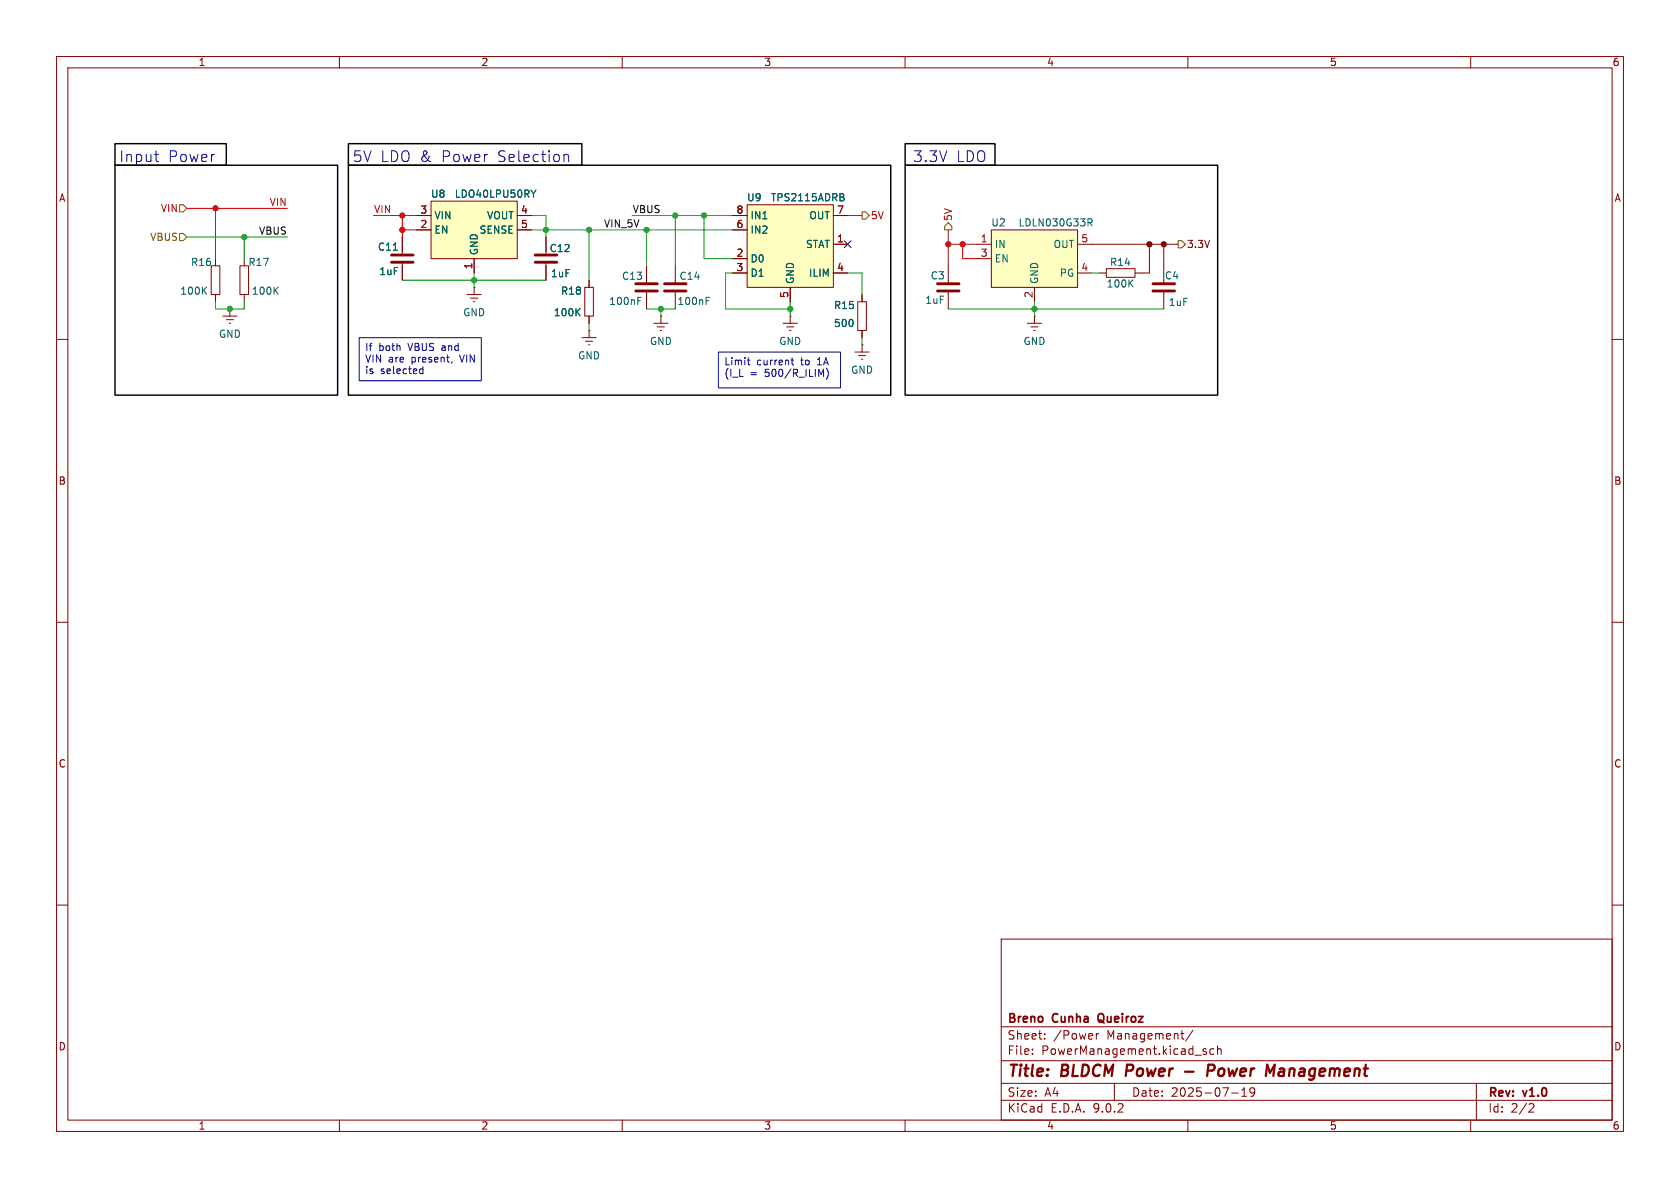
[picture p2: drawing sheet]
<svg xmlns="http://www.w3.org/2000/svg" width="297mm" height="210mm" viewBox="0 0 297 210" stroke-linecap="round" stroke-linejoin="round" font-family="sans-serif">
<g fill="none" stroke="#840000" stroke-width=".18">
<path d="M10 10h277v190h-277zM12 12h273v186h-273zM60 10v2M110 10v2M160 10v2M210 10v2M260 10v2M103.4 50.8h1.5v5.1h-1.5zM104.1 49.5v1.3M104.1 55.9v1.3M10 60h2M285 60h2"/>
<path d="M10 110h2M285 110h2M10 160h2M177 166h108v32h-108zM285 160h2M60 198v2M110 198v2M160 198v2M177 194.5h108M177 191.5h108M177 187.5h108M177 181.5h108"/>
<path d="M182.5 186.3v.1M182.5 185.5v.1M184.7 183.6v.1M184.7 182.8v.1M193.8 182.7v1M194.2 182.7l-.2 .1-.2 .2M197 191.5v3M208.7 182.7h.6M209.2 183.7h.1M210 198v2M210.9 182.1l-1.3 2M213.2 185.5l-.3-.1-.2 .2v.2l.5 .2v.3h-.5"/>
<path d="M214.6 185.5l-.4-.1-.3 .3v.4l.1 .2h.6M215.2 185.5l.3-.1 .3 .1 .1 .9M215.2 184.9v1.5M217.7 193.2h1.2M219.5 193.8h.9M219.5 192.7l.5-.4v1.5M221.8 192.9l-.3 .3h-.3l-.2-.3 .1-.5 .4-.1 .2 .1a.99 .99 0 0 1-.3 1.4h-.3M260 198v2M261 191.5v6.5M270.5 195.1l.5 .1 .2 .3-1 1.1h1"/>
</g>
<path d="M209.5 189.4h1.5M213.5 189.3h.8a.55 .55 0 0 0 .4-.5 .55 .55 0 0 0-.3-.6h-.8l-.2 2M226.3 189.4a.4 .4 0 0 0-.3 .4 .4 .4 0 0 0 .3 .4h.4M226.4 188.9l-.2 .1" fill="none" stroke="#840000" stroke-width=".4"/>
<path d="M194.3 179.3a1.07 1.07 0 0 0 0 1.3" fill="none" stroke="#840000" stroke-width=".3"/>
<path d="M102 55.1l.6 .7M102.6 54.6l-.8 .7" fill="none" stroke="#006464" stroke-width=".18"/>
<path d="M175.3 40.6h15.2v10.2h-15.2z" fill="#ffffc2"/>
<path d="M175.3 40.6h15.2v10.2h-15.2z" fill="none" stroke="#800000" stroke-width=".18"/>
<g fill="none" stroke="#840000" stroke-width=".18">
<path d="M37.3 47h1.6v5.1h-1.6zM38.1 45.7v1.3M38.1 52.1v1.2M39.4 55.9h2.5M40 56.5h1.3M40.5 57.2h.3M40.6 54.6h.1M40.6 54.6v1.3M42.4 47h1.5v5.1h-1.5zM43.2 45.7v1.3M43.2 52.1v1.2M71.1 41.9v3.2"/>
<path d="M71.1 46.4v3.1M82.5 52.1h2.6M83.2 52.7h1.3M83.7 53.3h.2M83.8 50.8h.1M83.8 50.8v1.3M167.6 47v3.2M167.6 51.4v3.2M172.7 43.2h2.6M172.7 45.7h2.6M181.6 57.2h2.5M182.2 57.8h1.3"/>
<path d="M182.8 58.4h.2M182.9 55.9h.1M182.9 50.8v2.5M182.9 55.9v1.3M190.5 43.2h2.5M190.5 48.3h2.5M194.3 48.3h1.3M195.6 47.5h5.1v1.5h-5.1zM200.7 48.3h1.2M205.7 47v2.5M205.7 51.4v3.2"/>
</g>
<path d="M192.3 38.7h.5l.3 .2-.2 .4h-.6M192.6 39.3l.5 .6M36 51.3l.5 .7M36.5 50.7l-.7 .8M48.6 51.3l.6 .7M49.2 50.7l-.7 .8M69.5 44.2h.8M199.8 50l.5 .7M200.3 49.5l-.7 .7" fill="none" stroke="#006464" stroke-width=".18"/>
<path d="M69.2 46.4h3.8M69.2 45.1h3.8M165.7 51.4h3.8M165.7 50.2h3.8M203.8 51.4h3.8M203.8 50.2h3.8" fill="none" stroke="#840000" stroke-width=".51"/>
<path d="M76.2 35.6h15.2v10.1h-15.2z" fill="#ffffc2"/>
<path d="M76.2 35.6h15.2v10.1h-15.2z" fill="none" stroke="#800000" stroke-width=".18"/>
<path d="M73.7 38.1h2.5M91.4 38.1h2.6M73.7 40.6h2.5M83.8 45.7v2.6M91.4 40.6h2.6M96.5 41.9v3.2M96.5 46.4v3.1" fill="none" stroke="#840000" stroke-width=".18"/>
<path d="M94.7 33.6l-.4 .7" fill="none" stroke="#006464" stroke-width=".18"/>
<path d="M94.6 46.4h3.8M94.6 45.1h3.8" fill="none" stroke="#840000" stroke-width=".51"/>
<path d="M132.1 36.2h15.2v14.6h-15.2z" fill="#ffffc2"/>
<g fill="none" stroke="#840000" stroke-width=".18">
<path d="M73.7 38.1h2.5M91.4 38.1h2.6M129.5 38.1h2.6M132.1 36.2h15.2v14.6h-15.2zM147.3 38.1h2.6M71.1 41.9v2.6M71.1 47v2.5M73.7 40.6h2.5M83.8 45.7v2.6M91.4 40.6h2.6M96.5 41.9v2.6M96.5 47v2.5"/>
<path d="M102.9 59.7h2.5M104.1 58.4h.1M104.1 49.5v1.3M104.1 55.9v1.3M104.1 58.4v1.3M114.3 47v3.2M114.3 51.4v3.2M115.6 57.2h2.5M116.2 57.8h1.3M116.7 58.4h.3M116.8 55.9h.1M116.8 55.9v1.3"/>
<path d="M119.4 47v3.2M119.4 51.4v3.2M129.5 40.6h2.6M129.5 45.7h2.6M129.5 48.3h2.6M138.4 57.2h2.6M139.1 57.8h1.2M139.6 58.4h.2M139.7 55.9h.1M139.7 50.8v2.5M139.7 55.9v1.3M147.3 48.3h2.6"/>
<path d="M147.3 43.2h2.6M151.6 53.3h1.6v5.1h-1.6zM152.4 52.1v1.2M152.4 58.4v1.3M193 43.2h15.3M203.2 43.2v5.1h-1.3M205.7 43.2v3.8M103.5 60.3h1.3M104 61h.3M151.1 62.2h2.6M151.8 62.9h1.2M152.3 63.5h.2"/>
<path d="M152.4 61h.1M152.4 61v1.2"/>
</g>
<path d="M94.7 33.6l-.4 .7M148.9 34.2l.3 .3-.3 .3 .3 .3v.3l-.2 .1M69.5 44.2h.8M102 55.1l.6 .7M102.6 54.6l-.8 .7M112.8 53.2h.4M112.8 52.6h.6M124.8 53.2h.5M124.8 52.6h.6" fill="none" stroke="#006464" stroke-width=".18"/>
<path d="M112.4 50.2h3.8M112.4 51.4h3.8M117.5 50.2h3.8M117.5 51.4h3.8" fill="none" stroke="#840000" stroke-width=".51"/>
<path d="M31.7 36.2h.7l.6 .6-.6 .7h-.7zM152.4 37.5h.6l.7 .6-.7 .6h-.6zM167.6 39.4l.7 .6v.6h-1.3v-.6zM31.7 41.3h.7l.6 .6-.6 .6h-.7zM208.3 42.5h.6l.6 .7-.6 .6h-.6z" fill="none" stroke="#725600" stroke-width=".18"/>
<g fill="none" stroke="#009600" stroke-width=".18">
<path d="M94 38.1h2.5v3.8M111.8 38.1h17.7M119.4 38.1v8.9M124.5 38.1v7.6h5M33 41.9h17.8M38.1 53.3v1.3h5.1v-1.3M43.2 41.9v3.8M71.1 49.5h25.4M83.8 48.3v2.5M94 40.6h35.5M104.1 40.6v8.9M104.1 57.2v1.2"/>
<path d="M114.3 54.6h5.1M114.3 40.6v6.4M116.8 54.6v1.3M129.5 48.3h-1.2v6.3h11.4M139.7 53.3v2.6M149.9 48.3h2.5v3.8M152.4 59.7v1.3M167.6 54.6h38.1M182.9 53.3v2.6M193 48.3h1.3"/>
</g>
<path d="M33 36.8h17.8M38.1 36.8v8.9M66 38.1h7.7M71.1 38.1v3.8M71.1 40.6h2.6" fill="none" stroke="#f00" stroke-width=".18"/>
<path d="M149.9 38.1h2.5M167.6 40.6v6.4M167.6 43.2h5.1M170.2 43.2v2.5h2.5" fill="none" stroke="#c20000" stroke-width=".18"/>
<path d="M149.3 42.6l1.2 1.2M150.5 42.6l-1.2 1.2" fill="none" stroke="#000084" stroke-width=".18"/>
<g fill="none" stroke="#0000c2" stroke-width=".18">
<path d="M27.3 27.3h.7M27.7 28.5l.3 .1M99.7 27.5a.47 .47 0 0 1 .8 .1v1M99.7 27.3v1.3M63.5 59.7h21.6v7.6h-21.6zM74.3 66h.5M74.8 64.8v1.3M79.9 63.9l-.1 .3M127 62.2h21.6v6.4h-21.6zM132.1 63.7h.5M132.3 63.2v1.1l.3 .2M139.8 63.7h.5"/>
<path d="M140 63.2v1.1l.3 .2M145.2 66.2l.4-.9v1.2M146.3 65.5a1.48 1.48 0 0 1-.2 1.5"/>
</g>
<path d="M20.3 25.4h19.7v3.8h-19.7zM20.3 29.2h39.4v40.7h-39.4zM61.6 29.2h95.9v40.7h-95.9zM61.6 25.4h41.3v3.8h-41.3zM160 25.4h15.9v3.8h-15.9zM160 29.2h55.3v40.7h-55.3z" fill="none" stroke="#000" stroke-width=".25"/>
<g fill="#009600" stroke="#009600" stroke-width=".18">
<circle cx="104.1" cy="40.6" r=".46"/>
<circle cx="114.3" cy="40.6" r=".46"/>
<circle cx="124.5" cy="38.1" r=".46"/>
<circle cx="119.4" cy="38.1" r=".46"/>
<circle cx="139.7" cy="54.6" r=".46"/>
<circle cx="116.8" cy="54.6" r=".46"/>
<circle cx="43.2" cy="41.9" r=".46"/>
<circle cx="40.6" cy="54.6" r=".46"/>
<circle cx="182.9" cy="54.6" r=".46"/>
<circle cx="96.5" cy="40.6" r=".46"/>
<circle cx="83.8" cy="49.5" r=".46"/>
</g>
<g fill="#f00" stroke="#f00" stroke-width=".18">
<circle cx="38.1" cy="36.8" r=".46"/>
<circle cx="71.1" cy="38.1" r=".46"/>
<circle cx="71.1" cy="40.6" r=".46"/>
</g>
<g fill="#c20000" stroke="#c20000" stroke-width=".18">
<circle cx="170.2" cy="43.2" r=".46"/>
<circle cx="167.6" cy="43.2" r=".46"/>
</g>
<g fill="#840000" stroke="#840000" stroke-width=".18">
<circle cx="205.7" cy="43.2" r=".46"/>
<circle cx="203.2" cy="43.2" r=".46"/>
</g>
<g font-size="2.8" fill="#840000">
<text x="178" y="190.9">Title:</text>
<text x="187.7" y="190.9">BLDCM Power</text>
<text x="215.9" y="190.9">Power</text>
<text x="227" y="190.9">Management</text>
</g>
<g font-size="2.7" fill="#0000c2">
<text x="21" y="28.9">Input</text>
<text x="29.6" y="28.9">Power</text>
<text x="62.2" y="28.9">5V LDO &amp;</text>
<text x="78.1" y="28.9">Power</text>
<text x="88" y="28.9">Selection</text>
<text x="161.3" y="28.9">3.3V</text>
<text x="169" y="28.9">LDO</text>
</g>
<g font-size="2.1" fill="#840000">
<text x="178" y="184">Sheet:</text>
<text x="178" y="181.2">Breno</text>
<text x="186.2" y="181.2">Cunha</text>
<text x="186.2" y="184">/Power</text>
<text x="194.8" y="181.2">Queiroz</text>
<text x="195.7" y="184">Management/</text>
<text x="178" y="186.7">File:</text>
<text x="184.1" y="186.7">PowerManagement.kicad_sch</text>
<text x="178" y="196.9">KiCad</text>
<text x="178" y="194.1">Size:</text>
<text x="184.7" y="194.1">A4</text>
<text x="185.7" y="196.9">E.D.A.</text>
<text x="193.3" y="196.9">9.0.2</text>
<text x="200" y="194.1">Date:</text>
<text x="207" y="194.1">2025-07-19</text>
<text x="263" y="194.3">Rev:</text>
<text x="263" y="196.9">Id:</text>
<text x="267.1" y="196.9">2/2</text>
<text x="269.4" y="194.3">v1.0</text>
</g>
<g font-size="1.8" fill="#840000">
<text x="35" y="11.9">1</text>
<text x="85" y="11.9">2</text>
<text x="135" y="11.9">3</text>
<text x="185" y="11.9">4</text>
<text x="235" y="11.9">5</text>
<text x="285" y="11.9">6</text>
<text x="10.3" y="35.9">A</text>
<text x="285.3" y="35.9">A</text>
<text x="209.7" y="44">3.3V</text>
<text x="10.3" y="85.9">B</text>
<text x="285.3" y="85.9">B</text>
<text x="10.3" y="135.9">C</text>
<text x="285.3" y="135.9">C</text>
<text x="10.3" y="185.9">D</text>
<text x="285.3" y="185.9">D</text>
<text x="35" y="199.9">1</text>
<text x="85" y="199.9">2</text>
<text x="135" y="199.9">3</text>
<text x="185" y="199.9">4</text>
<text x="235" y="199.9">5</text>
<text x="285" y="199.9">6</text>
</g>
<g font-size="1.8" fill="#006464">
<text x="76.1" y="35.2">U8</text>
<text x="80.3" y="35.2">LDO40LPU50RY</text>
<text x="132" y="35.8">U9</text>
<text x="136.2" y="35.8">TPS2115ADRB</text>
<text x="76.7" y="39">VIN</text>
<text x="76.7" y="41.5">EN</text>
<text x="84.7" y="41.5">SENSE</text>
<text x="86" y="39">VOUT</text>
<text x="132.6" y="39">IN1</text>
<text x="132.6" y="41.5">IN2</text>
<text x="143" y="39">OUT</text>
<text x="175.2" y="40.2">U2</text>
<text x="180" y="40.2">LDLN030G33R</text>
<text x="33.7" y="47.2">R16</text>
<text x="43.8" y="47.2">R17</text>
<text x="66.7" y="44.5">C11</text>
<text x="84.7" y="45.2" transform="rotate(-90 84.7 45.2)">GND</text>
<text x="97.1" y="44.8">C12</text>
<text x="132.6" y="46.6">D0</text>
<text x="142.4" y="44">STAT</text>
<text x="175.8" y="44">IN</text>
<text x="175.8" y="46.6">EN</text>
<text x="186.2" y="44">OUT</text>
<text x="196.1" y="47.2">R14</text>
<text x="31.8" y="52.3">100K</text>
<text x="44.4" y="52.3">100K</text>
<text x="67" y="48.8">1uF</text>
<text x="97.3" y="49.2">1uF</text>
<text x="99.1" y="52.3">R18</text>
<text x="109.9" y="49.7">C13</text>
<text x="120" y="49.7">C14</text>
<text x="132.6" y="49.1">D1</text>
<text x="140.6" y="50.3" transform="rotate(-90 140.6 50.3)">GND</text>
<text x="142.9" y="49.1">ILIM</text>
<text x="163.5" y="53.9">1uF</text>
<text x="164.4" y="49.6">C3</text>
<text x="183.7" y="50.3" transform="rotate(-90 183.7 50.3)">GND</text>
<text x="187.2" y="49.1">PG</text>
<text x="195.5" y="51">100K</text>
<text x="205.8" y="49.6">C4</text>
<text x="38.6" y="59.9">GND</text>
<text x="81.8" y="56.1">GND</text>
<text x="97.8" y="56.1">100K</text>
<text x="107.6" y="54.1">100nF</text>
<text x="119.7" y="54.1">100nF</text>
<text x="147.3" y="58">500</text>
<text x="147.3" y="54.8">R15</text>
<text x="206.5" y="54.3">1uF</text>
<text x="102.1" y="63.7">GND</text>
<text x="114.8" y="61.2">GND</text>
<text x="137.7" y="61.2">GND</text>
<text x="180.8" y="61.2">GND</text>
<text x="150.4" y="66.3">GND</text>
</g>
<g font-size="1.8" fill="#f00">
<text x="28.3" y="37.7">VIN</text>
<text x="47.6" y="36.5">VIN</text>
<text x="66" y="37.8">VIN</text>
</g>
<g font-size="1.8" fill="#0f0f0f">
<text x="45.7" y="41.6">VBUS</text>
<text x="106.7" y="40.3">VIN_5V</text>
<text x="111.8" y="37.8">VBUS</text>
</g>
<g font-size="1.8" fill="#a90000">
<text x="74.2" y="37.8">3</text>
<text x="74.2" y="40.4">2</text>
<text x="92" y="37.8">4</text>
<text x="92" y="40.4">5</text>
<text x="130.1" y="37.8">8</text>
<text x="130.1" y="40.4">6</text>
<text x="147.9" y="37.8">7</text>
<text x="83.6" y="47.7" transform="rotate(-90 83.6 47.7)">1</text>
<text x="130.1" y="45.5">2</text>
<text x="147.9" y="42.9">1</text>
<text x="173.3" y="42.9">1</text>
<text x="173.3" y="45.5">3</text>
<text x="191.1" y="42.9">5</text>
<text x="130.1" y="48">3</text>
<text x="139.4" y="52.8" transform="rotate(-90 139.4 52.8)">5</text>
<text x="147.9" y="48">4</text>
<text x="182.6" y="52.8" transform="rotate(-90 182.6 52.8)">2</text>
<text x="191.1" y="48">4</text>
</g>
<g font-size="1.8" fill="#c20000">
<text x="153.9" y="39">5V</text>
<text x="168.5" y="39.2" transform="rotate(-90 168.5 39.2)">5V</text>
</g>
<text font-size="1.8" fill="#725600" x="26.5" y="42.8">VBUS</text>
<g font-size="1.8" fill="#0000c2">
<text x="64.5" y="62.4">If</text>
<text x="64.5" y="64.4">VIN</text>
<text x="67" y="62.4">both</text>
<text x="68.6" y="64.4">are</text>
<text x="72.3" y="62.4">VBUS</text>
<text x="72.8" y="64.4">present,</text>
<text x="78.4" y="62.4">and</text>
<text x="81.6" y="64.4">VIN</text>
<text x="128" y="64.9">Limit</text>
<text x="133.8" y="64.9">current</text>
<text x="141.7" y="64.9">to</text>
<text x="144.8" y="64.9">1A</text>
<text x="64.5" y="66.5">is</text>
<text x="67.3" y="66.5">selected</text>
<text x="128" y="67">(I_L</text>
<text x="132.6" y="67">=</text>
<text x="135.3" y="67">500/R_ILIM)</text>
</g>
</svg>
